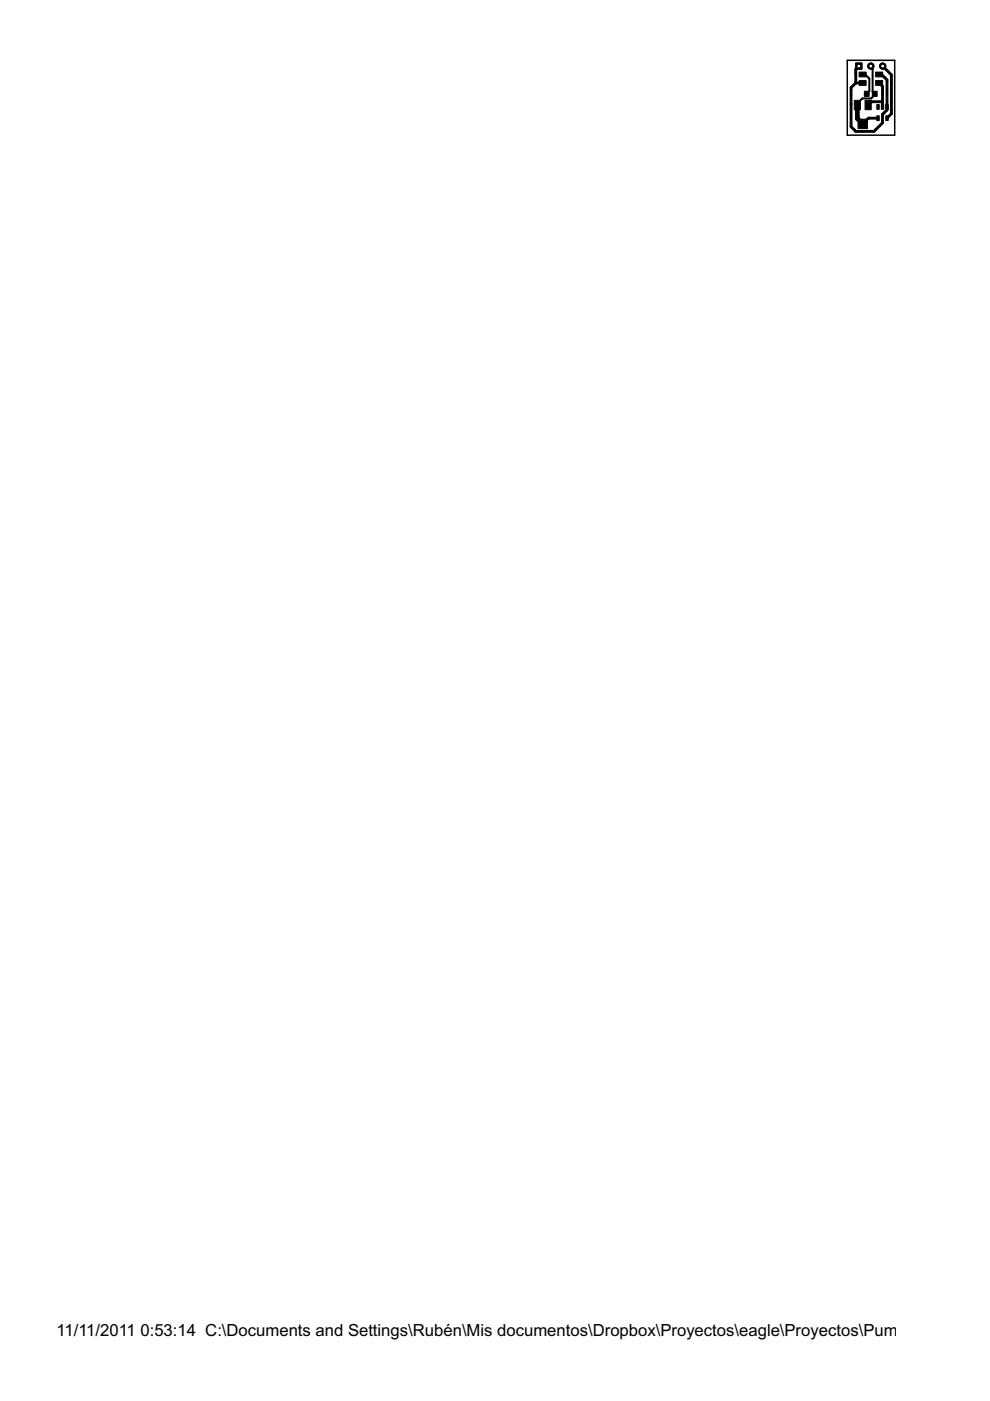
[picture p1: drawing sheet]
<svg xmlns="http://www.w3.org/2000/svg" width="210mm" height="297mm" viewBox="0 0 210 297" stroke-linecap="round" stroke-linejoin="round" font-family="sans-serif">
<g fill="#000" stroke="#000" stroke-width=".21">
<path d="M181.4 13.4h1.4v1.3h-1.4zM182.2 17.1h1.4v1h-1.4zM182.2 15.3h1.4v1h-1.4zM183.3 19.3h1v1.1h-1zM185 19.3h1v1.1h-1zM185.7 17.1h1.4v1h-1.4zM185.7 15.3h1.4v1h-1.4zM181.1 21.3h1.3v2h-1.3zM181.9 25.3h2v2h-2zM183.4 21.3h1.3v2h-1.3zM185.9 22.2h.5v1h-.5zM185.9 24.6h.5v1h-.5z"/>
<path d="M186.9 22.2h.5v1h-.5zM187.8 22.2h.5v1h-.5zM187.8 24.6h.5v1h-.5z"/>
</g>
<path d="M182.9 15.8h.5zM184.3 19.3l-.5 .6zM184.3 16.7v2.6zM183.4 15.8l.9 .9zM184.6 14l.4 .4zM185 14.4v5.1zM185 19.5l.5 .4zM185.5 19.9v.2zM181.8 21.9v.4zM182.8 20.9l-1 1zM182.8 20.9h1.9zM184.7 20.9l.8-.8z" fill="#000" stroke="#000" stroke-width=".42"/>
<path d="M181.8 25.1l1.1 1.2zM181.8 22.3v2.8z" fill="#000" stroke="#000" stroke-width="1"/>
<g fill="#000" stroke="#000" stroke-width=".61">
<path d="M180.4 18.6v3.5zM181.4 17.6h1.5zM181.4 15.6v2zM181.4 14.7v.9zM180.4 18.6l1-1zM182.1 14l-.7 .7zM186.4 15.8h.5zM186.4 17.6l.7 .7zM186.9 15.8l.6 .6zM187.5 16.4l.6 .5zM187.2 14l1.8 1.9zM180.4 26.9l.7 .7z"/>
<path d="M180.4 22.1v4.8zM181.1 27.6l.3 .3zM181.4 27.9h1.4zM182.8 27.9h2.5zM182.9 26.3l1.2-1.2zM184.1 25.1h2.1zM184.1 22.3l.7-.7zM185.3 27.9l.3-.3zM185.6 27.6l1.5-1.5zM187.1 21.6v1.1zM187.1 18.3v3.3zM184.8 21.6h2.3z"/>
<path d="M187.1 24.3l.3-.3zM187.1 24.3v1.4zM187.1 25.7v.4zM187.4 24l.7-.7zM188.1 16.9v5.8zM188.1 22.7v.6zM189 24.1l-.9 1zM189 21.9v2.2zM189 15.9v6z"/>
</g>
<circle cx="182.1" cy="14" r=".4" fill="#fff" stroke="#000" stroke-width=".21"/>
<circle cx="184.6" cy="14" r=".66" fill="#000" stroke="#000" stroke-width=".21"/>
<circle cx="184.6" cy="14" r=".4" fill="#fff" stroke="#000" stroke-width=".21"/>
<circle cx="187.2" cy="14" r=".66" fill="#000" stroke="#000" stroke-width=".21"/>
<circle cx="187.2" cy="14" r=".4" fill="#fff" stroke="#000" stroke-width=".21"/>
<path d="M181.4 13.4h1.4v1.3h-1.4z" fill="#000" stroke="#000" stroke-width=".21"/>
<circle cx="182.1" cy="14" r=".4" fill="#fff" stroke="#000" stroke-width=".21"/>
<circle cx="184.6" cy="14" r=".66" fill="#000" stroke="#000" stroke-width=".21"/>
<circle cx="184.6" cy="14" r=".4" fill="#fff" stroke="#000" stroke-width=".21"/>
<circle cx="187.2" cy="14" r=".66" fill="#000" stroke="#000" stroke-width=".21"/>
<circle cx="187.2" cy="14" r=".4" fill="#fff" stroke="#000" stroke-width=".21"/>
<path d="M179.6 12.8h10.1zM179.6 12.8v15.9zM189.7 12.8v13.1zM189.7 25.9v2.8zM179.6 28.7h10.1z" fill="#000" stroke="#000" stroke-width=".32"/>
<g font-size="4">
<text x="12" y="283.2">11/11/2011</text>
<text x="29.8" y="283.2">0:53:14 C:\Documents and Settings\Rubén\Mis documentos\Dropbox\Proyectos\eagle\Proyectos\Pumatrón\Placa_e</text>
</g>
</svg>
